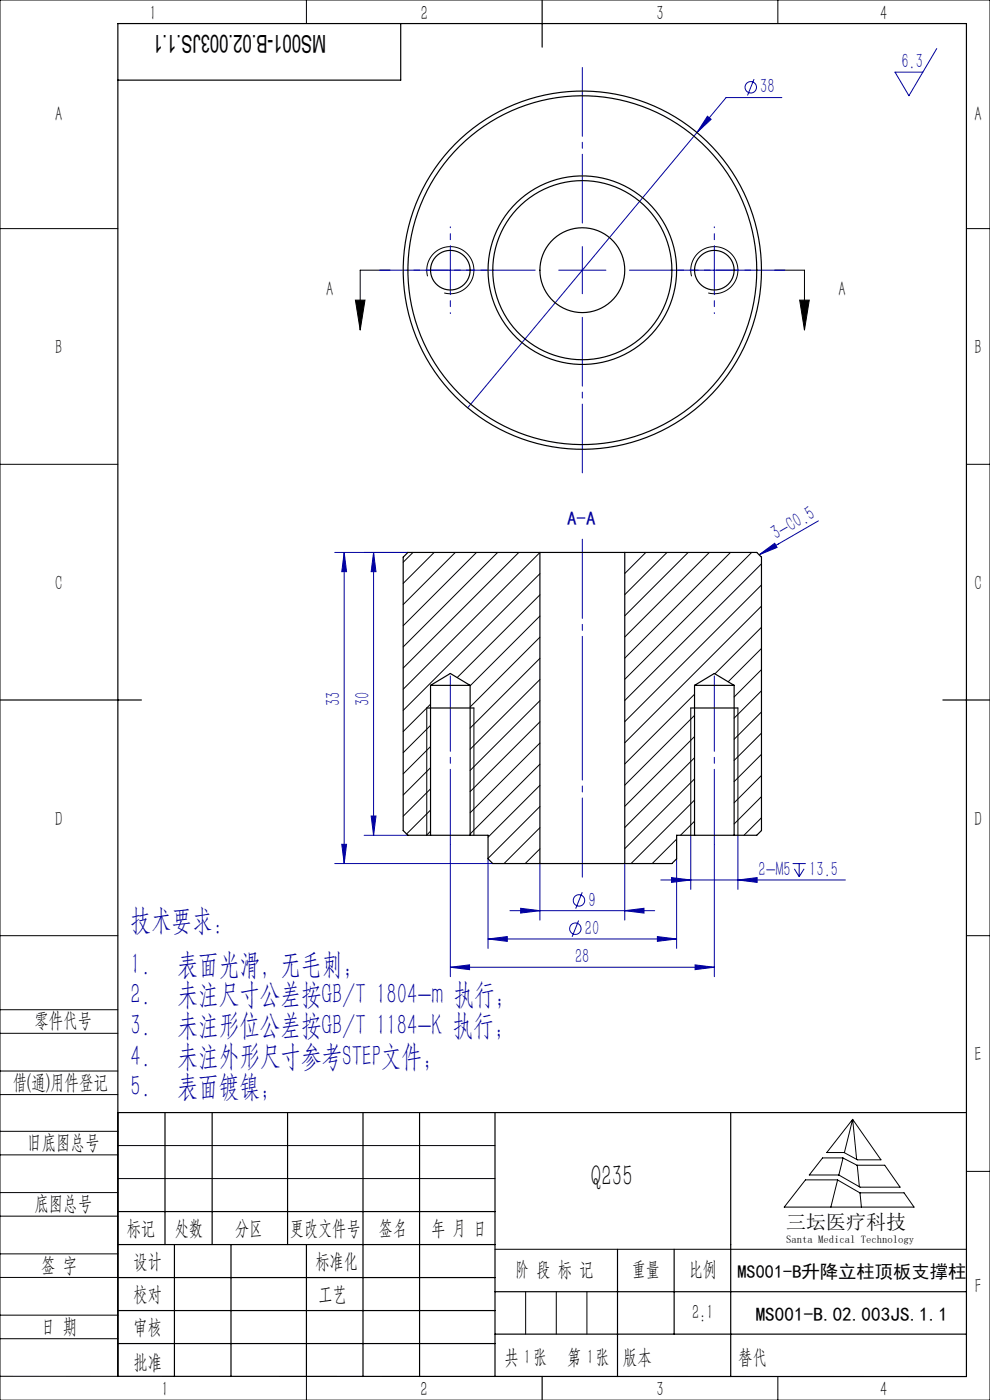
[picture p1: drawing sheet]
<svg xmlns="http://www.w3.org/2000/svg" width="210mm" height="297mm" viewBox="0 0 210 297" stroke-linecap="round" stroke-linejoin="round" font-family="sans-serif">
<g fill="none" stroke="#0000a0" stroke-width=".21">
<path d="M159.9 16.8l-1.3 3.5M198.7 10.3l-5.9 10-2.9-5h5.9M147.8 28.1l-48.6 58.4M150.1 24.7l.7 .6-3 2.8zM165.9 20.7h-11.9l-6.2 7.4M90.5 57.3h10M95.5 52.3v10M118.5 57.3h10M123.5 52.3v10M146.5 57.3h10M151.5 52.3v10M71 117.2h15.5"/>
<path d="M73 117.2v66M73 117.2l.5 4.1h-1zM79.2 117.2l.6 4.1h-1.1zM79.2 117.2v60M161 117.7l3.3-2.4 .5 .8zM173.6 110.5l-12.6 7.2M72.5 179.1h1l-.5 4.1zM77.2 177.2h9.3M78.7 173.1h1.1l-.6 4.1zM95.5 179.2v28M146.5 177.2v11.5M151.5 179.2v28"/>
<path d="M156.5 177.2v11.5M71 183.2h33.5M103.5 199.2l4.1-.5v1zM103.5 182.2v19M103.5 199.2h40M108.2 193.2h30.7M110.4 192.7l4.1 .5-4.1 .5zM114.5 183.2v12M122.7 195.3l-1.3 3.4M123.5 189.3l-1.4 3.4M132.5 193.2l4.1-.5v1zM132.5 183.2v12"/>
<path d="M139.4 198.7l4.1 .5-4.1 .5zM140.2 186.7h39.1M142.4 186.2l4.1 .5-4.1 .5zM143.5 182.2v19M156.5 186.7l4.1-.5v1zM168.1 183.2h2.8M168.5 184.3l1 1.7M169.5 183.2v2.8M170.6 184.3l-1.1 1.7M95.5 205.2l4.1-.5v1zM95.5 205.2h56M147.4 204.7l4.1 .5-4.1 .5z"/>
<circle cx="159.3" cy="18.5" r="1.21"/>
<circle cx="122" cy="197" r="1.21"/>
<circle cx="122.8" cy="191" r="1.21"/>
</g>
<g fill="none" stroke="#000" stroke-width=".21">
<path d="M0 0h210v297h-210zM65 0v5M165 0v5M0 48.5h25M82.8 57.3h-6.4v12.7M90.7 58.6a5 5 0 0 1 4.4-6.3 5 5 0 0 1 5.4 5.5 5 5 0 0 1-6.3 4.3M146.7 58.6a5 5 0 0 1 4.4-6.3 5 5 0 0 1 5.4 5.5 5 5 0 0 1-6.3 4.3M164.3 57.3h6.3v12.7M205 48.5h5M75.4 63.7h2l-1 6.3zM169.6 63.7h2.1l-1.1 6.3zM0 98.5h25"/>
<path d="M205 98.5h5M90.5 150.2v27M100.5 150.2v27M146.5 150.2v27M156.5 150.2v27M0 198.5h25M205 198.5h5M0 214.2h25M0 219.2h25M0 232.2h25M0 227.2h25M0 240h25"/>
<path d="M25 236v56h-25M180.9 237.5l6 8.6h-5l-2.9-1.6h-3.6zM180.9 237.5l-1.8 7M180.9 237.5l.8 8.5M0 245h25M0 258h25M0 253h25M25 243h80M25 250h80M170.9 250.3h6.7l4.8 2.8h9.4l2.1 3h-27.5zM174.5 245.6h4.3l3 1.6h5.9l3.2 4.7h-8.5l-4.5-2.6h-6.2zM177.7 250.3l-1.5 5.8"/>
<path d="M178.8 245.7l-.9 3.6M181.8 247.2l.5 4.6M182.4 253.1l.3 3M205 248.5h5M0 271h25M0 266h25M0 279h25M105 265h100M111.5 274v9M118 274v9M124.5 274v9M0 284h25"/>
<path d="M65 292v5M153.7 292h.1M165 292v5"/>
</g>
<path d="M95.5 143.4v35.8M151.5 143.4v35.8" fill="none" stroke="#0000a0" stroke-width=".21" stroke-dasharray="30.5 1.3 1.3 1.3" stroke-dashoffset="14.5"/>
<path d="M123.5 114.4v71.7" fill="none" stroke="#0000a0" stroke-width=".21" stroke-dasharray="30.5 1.3 1.3 1.3" stroke-dashoffset="13.7"/>
<g fill="none" stroke="#000" stroke-width=".25">
<path d="M85 5v12h-60M115 0v10M0 148.5h30M90.5 150.2h10M146.5 150.2h10M200 148.5h10M25 236h180M35 236v28M45 236v28M61 236v28M77 236v56M89 236v56"/>
<path d="M105 236v56M155 236v56M25 257h80M25 264h80M25 271h80M25 278h80M37 264v28M49 264v28M65 264v28M105 274h100M131 265v27M143 265v18"/>
<path d="M25 292h180v-287h-180v287M25 285h80M105 283h100M115 292v5"/>
</g>
<path d="M113.5 57.3h-33M123.5 47.3v-33M133.5 57.3h33M123.5 67.3v33" fill="none" stroke="#0000a0" stroke-width=".21" stroke-dasharray="30.5 1.3 1.3 1.3" stroke-dashoffset="15.9"/>
<path d="M90.5 57.3h-4.2M95.5 52.3v-4.2M100.5 57.3h4.2M146.5 57.3h-4.2M151.5 52.3v-4.2M156.5 57.3h4.2M95.5 62.3v4.2M151.5 62.3v4.2" fill="none" stroke="#0000a0" stroke-width=".21" stroke-dasharray="30.5 1.3 1.3 1.3" stroke-dashoffset="30.3"/>
<path d="M75.4 63.7h2l-1 6.3zM169.6 63.7h2.1l-1.1 6.3z" fill="#000"/>
<g fill="#0000a0">
<path d="M150.1 24.7l.7 .6-3 2.8z"/>
<path d="M161 117.7l3.3-2.4 .5 .8z"/>
<path d="M95.5 205.2l4.1-.5v1zM147.4 204.7l4.1 .5-4.1 .5z"/>
<path d="M110.4 192.7l4.1 .5-4.1 .5zM132.5 193.2l4.1-.5v1z"/>
<path d="M103.5 199.2l4.1-.5v1zM139.4 198.7l4.1 .5-4.1 .5z"/>
<path d="M156.5 186.7l4.1-.5v1zM142.4 186.2l4.1 .5-4.1 .5z"/>
<path d="M72.5 179.1h1l-.5 4.1zM73 117.2l.5 4.1h-1z"/>
<path d="M79.2 117.2l.6 4.1h-1.1zM78.7 173.1h1.1l-.6 4.1z"/>
</g>
<g fill="none" stroke="#000" stroke-width=".25">
<path d="M114.5 117.2h18M114.5 117.2h-28l-1 1v58l1 1h4.8M114.5 117.2v66M132.5 117.2v66M132.5 117.2h28l1 1v58l-1 1h-4.8M91.3 145.4h8.4M91.3 145.4l4.2-2.5 4.2 2.5M91.3 145.4v31.8M99.7 145.4v31.8M147.3 145.4h8.4M147.3 145.4l4.2-2.5 4.2 2.5M147.3 145.4v31.8"/>
<path d="M155.7 145.4v31.8M91.3 177.2h8.4M99.7 177.2h3.8v5l1 1h10M147.3 177.2h8.4M147.3 177.2h-3.8v5l-1 1h-10M114.5 183.2h18"/>
<circle cx="95.5" cy="57.3" r="4.2"/>
<circle cx="123.5" cy="57.3" r="19"/>
<circle cx="123.5" cy="57.3" r="9"/>
<circle cx="123.5" cy="57.3" r="38"/>
<circle cx="123.5" cy="57.3" r="37"/>
<circle cx="123.5" cy="57.3" r="20"/>
<circle cx="151.5" cy="57.3" r="4.2"/>
</g>
<g fill="none" stroke="#000" stroke-width=".21">
<path d="M87.6 117.2l-2.1 2.1M92.1 117.2l-6.6 6.6M96.6 117.2l-11.1 11.1M101.1 117.2l-15.6 15.5M105.6 117.2l-20.1 20M110.1 117.2l-24.6 24.5M114.5 117.2l-29 29M137 117.2l-4.5 4.5M141.5 117.2l-9 9M146 117.2l-13.5 13.4M150.5 117.2l-18 17.9M155 117.2l-22.5 22.4"/>
<path d="M159.4 117.2l-26.9 26.9M161.5 119.6l-29 29M114.5 139.7l-14.8 14.8M114.5 121.7l-29 29M114.5 126.2l-17.5 17.5M114.5 130.7l-14.8 14.8M114.5 135.2l-14.8 14.8M161.5 124.1l-29 29M161.5 128.6l-29 29M161.5 133.1l-9.8 9.9M161.5 137.6l-7 7M91.3 149.4l-5.8 5.8"/>
<path d="M91.3 153.9l-5.8 5.8M91.3 158.4l-5.8 5.8M114.5 144.2l-14.8 14.8M114.5 148.6l-14.8 14.8M114.5 153.1l-14.8 14.8M114.5 157.6l-14.8 14.8M147.3 147.3l-14.8 14.8M147.3 151.8l-14.8 14.8M147.3 156.3l-14.8 14.8M161.5 142.1l-5.8 5.8M161.5 146.5l-5.8 5.8M161.5 151l-5.8 5.8"/>
<path d="M161.5 155.5l-5.8 5.8M91.3 162.9l-5.8 5.8M91.3 167.4l-5.8 5.8M91.3 171.8l-5 5.1M91.3 176.3l-.8 .9M114.5 162.1l-14.8 14.8M114.5 175.6l-7.6 7.6M114.5 166.6l-11 11M114.5 171.1l-11 11M143.5 178l-5.2 5.2M147.3 160.7l-14.8 14.8M147.3 165.2l-14.8 14.8"/>
<path d="M147.3 169.7l-13.4 13.5M147.3 174.2l-3 3M161.5 160l-5.8 5.8M161.5 164.5l-5.8 5.8M161.5 169l-5.8 5.8M161.5 173.5l-3.7 3.7M114.5 180.1l-3.1 3.1"/>
</g>
<g font-size="6.3" fill="#0000a0">
<text x="27.7" y="197.4">技术要求：</text>
<text x="27.7" y="206.5">1.</text>
<text x="37.7" y="206.5">表面光滑，无毛刺；</text>
<text x="27.7" y="213">2.</text>
<text x="37.7" y="213">未注尺寸公差按GB/T 1804-m 执行；</text>
<text x="27.7" y="219.6">3.</text>
<text x="37.7" y="219.6">未注形位公差按GB/T 1184-K 执行；</text>
<text x="27.7" y="226.1">4.</text>
<text x="37.7" y="226.1">未注外形尺寸参考STEP文件；</text>
<text x="27.7" y="232.6">5.</text>
<text x="37.7" y="232.6">表面镀镍；</text>
</g>
<text font-size="6.3" x="125.4" y="251.6">Q235</text>
<text font-size="5.2" x="69.2" y="7.3" transform="rotate(-180 69.2 7.3)">MS001-B.02.003JS.1.1</text>
<g font-size="4.4" fill="#010000">
<text x="31.7" y="4.1">1</text>
<text x="89.2" y="4.1">2</text>
<text x="139.2" y="4.1">3</text>
<text x="186.7" y="4.1">4</text>
<text x="156.6" y="289.5">替代</text>
</g>
<g font-size="4.4" fill="#0000a0">
<text x="191.2" y="14.4">6.3</text>
<text x="161.3" y="19.8">38</text>
<text x="164.6" y="114.7" transform="rotate(-30 164.6 114.7)">3-C0.5</text>
<text x="72.1" y="149.9" transform="rotate(-90 72.1 149.9)">33</text>
<text x="78.4" y="149.9" transform="rotate(-90 78.4 149.9)">30</text>
<text x="160.9" y="185.8">2-M5</text>
<text x="171.7" y="185.8">13.5</text>
<text x="124.8" y="192.3">9</text>
<text x="124" y="198.3">20</text>
<text x="122" y="204.3">28</text>
</g>
<g font-size="4.4">
<text x="11.7" y="25.7">A</text>
<text x="206.7" y="25.7">A</text>
<text x="69.2" y="62.8">A</text>
<text x="177.9" y="62.8">A</text>
<text x="11.7" y="75.2">B</text>
<text x="206.7" y="75.2">B</text>
<text x="11.7" y="125.2">C</text>
<text x="206.7" y="125.2">C</text>
<text x="11.7" y="175.2">D</text>
<text x="206.7" y="175.2">D</text>
<text x="7.3" y="217.9">零件代号</text>
<text x="206.7" y="225.2">E</text>
<text x="2.7" y="231">借(通)用件登记</text>
<text x="5.8" y="243.7">旧底图总号</text>
<text x="7.3" y="256.8">底图总号</text>
<text x="26.9" y="261.9">标记</text>
<text x="37.1" y="261.9">处数</text>
<text x="49.9" y="261.9">分区</text>
<text x="61.5" y="261.9">更改文件号</text>
<text x="80.4" y="261.9">签名</text>
<text x="91.5" y="261.9">年 月 日</text>
<text x="8.7" y="269.8">签 字</text>
<text x="28.3" y="268.9">设计</text>
<text x="66.9" y="268.9">标准化</text>
<text x="109.3" y="270.8">阶 段 标 记</text>
<text x="134" y="270.8">重量</text>
<text x="146.1" y="270.8">比例</text>
<text x="206.8" y="274.2">F</text>
<text x="28.3" y="276">校对</text>
<text x="67.6" y="276">工艺</text>
<text x="146.8" y="279.8">2:1</text>
<text x="8.7" y="282.9">日 期</text>
<text x="28.4" y="283">审核</text>
<text x="28.3" y="290.4">批准</text>
<text x="107" y="289.5">共 张</text>
<text x="111.1" y="289.5">1</text>
<text x="120.3" y="289.5">第 张</text>
<text x="124.5" y="289.5">1</text>
<text x="132.1" y="289.5">版本</text>
<text x="34.2" y="296.2">1</text>
<text x="89.2" y="296.2">2</text>
<text x="139.2" y="296.2">3</text>
<text x="186.7" y="296.2">4</text>
</g>
<text font-size="4.2" x="166.8" y="260.7">三坛医疗科技</text>
<text font-size="4.1" fill="#0000a0" x="120.3" y="111.4">A-A</text>
<text font-size="4.1" x="160.3" y="280.2">MS001-B.02.003JS.1.1</text>
<text font-size="3.9" x="156.4" y="271.1">MS001-B升降立柱顶板支撑柱</text>
<text font-size="2.3" x="166.8" y="263.6">Santa Medical Technology</text>
</svg>
